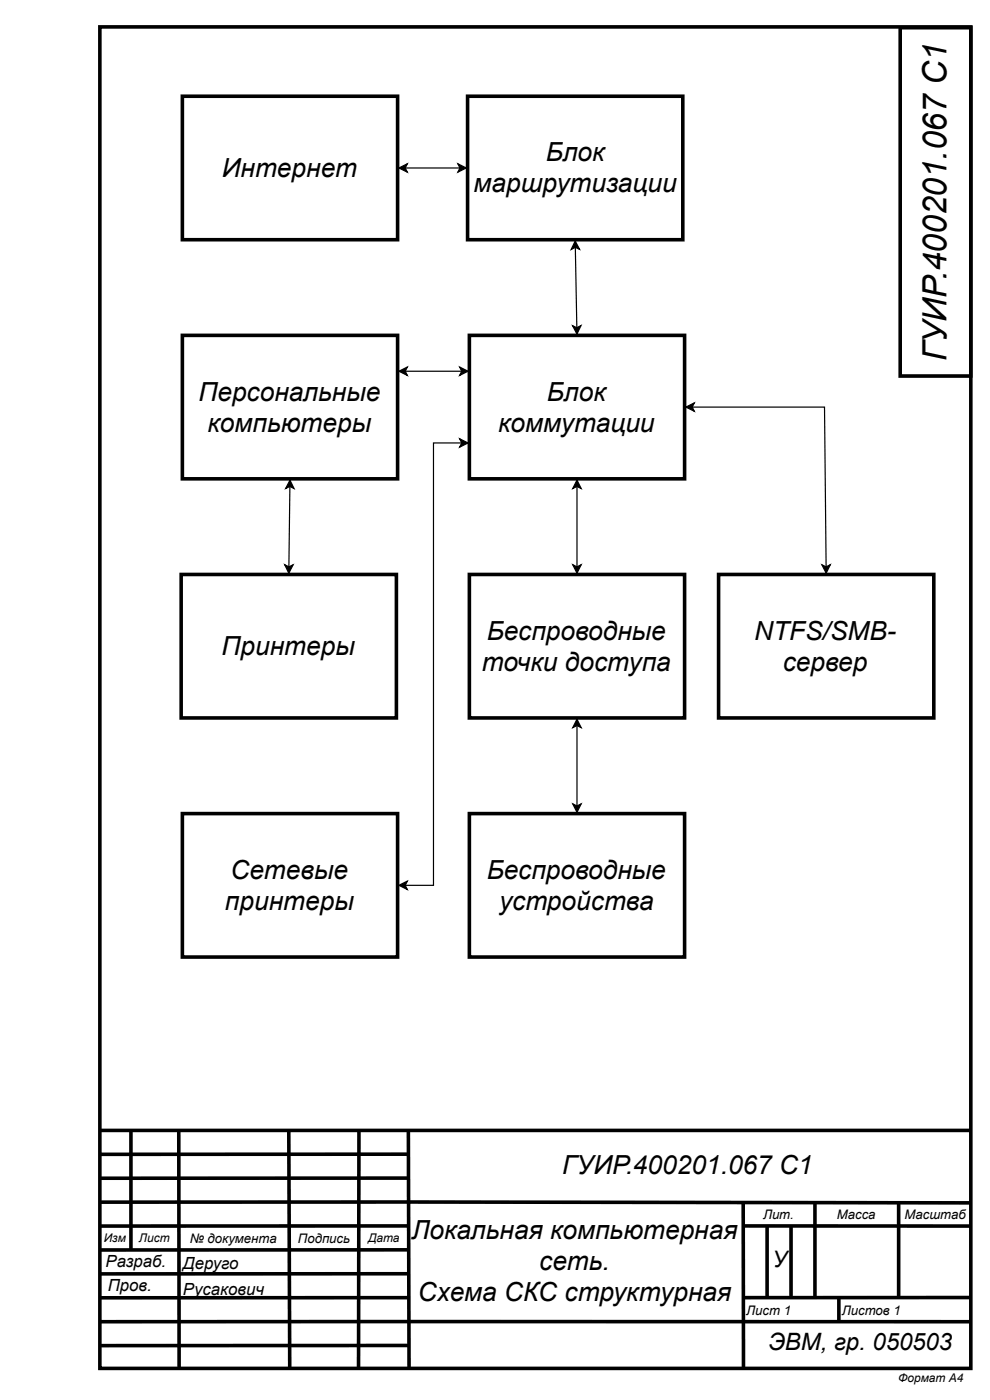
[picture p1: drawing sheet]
<svg xmlns="http://www.w3.org/2000/svg" width="210mm" height="297mm" viewBox="0 0 210 297" stroke-linecap="round" stroke-linejoin="round" font-family="sans-serif">
<g fill="none" stroke="#000" stroke-width=".76" stroke-linecap="butt">
<path d="M21.2 5.7h185v284.9h-185zM191.2 5.9h15v74h-15zM21.3 255.3l184.6 .2M21.3 240.1h184.8M27.8 240.1v25.4M38 240.1v50.5M61.3 240.1l.2 50.3M76.2 240.1l-.1 50.5M86.7 250.2h-65.4M86.7 245.1l-65.4 .1M86.7 240.1l.2 50.5M157.8 255.3l.1 35.1"/>
<path d="M173.1 255.3v20.3M190.8 255.3v20.3M86.7 275.6h-65.4M86.7 270.5l-65.4 .1M86.7 265.5h-65.4M86.7 260.4h-65.4M157.8 260.4h48.3M162.9 260.4v15.2M168 260.4v15.2M178.1 275.6v5.1M206 275.6h-48.2M21.3 280.7h184.8"/>
<path d="M86.7 285.8h-65.4"/>
</g>
<path d="M99.3 20.4h45.7v30.5h-45.7z" fill="#fff"/>
<path d="M99.3 20.4h45.7v30.5h-45.7z" fill="none" stroke="#000" stroke-width=".76" stroke-linecap="butt"/>
<path d="M38.7 20.4h45.7v30.5h-45.7z" fill="#fff"/>
<path d="M38.7 20.4h45.7v30.5h-45.7z" fill="none" stroke="#000" stroke-width=".76" stroke-linecap="butt"/>
<path d="M99.7 71.2h45.7v30.5h-45.7z" fill="#fff"/>
<path d="M99.7 71.2h45.7v30.5h-45.7z" fill="none" stroke="#000" stroke-width=".76" stroke-linecap="butt"/>
<path d="M99.7 122h45.7v30.5h-45.7z" fill="#fff"/>
<path d="M99.7 122h45.7v30.5h-45.7z" fill="none" stroke="#000" stroke-width=".76" stroke-linecap="butt"/>
<path d="M99.7 172.8h45.7v30.5h-45.7z" fill="#fff"/>
<path d="M99.7 172.8h45.7v30.5h-45.7z" fill="none" stroke="#000" stroke-width=".76" stroke-linecap="butt"/>
<path d="M38.7 71.2h45.7v30.5h-45.7z" fill="#fff"/>
<path d="M38.7 71.2h45.7v30.5h-45.7z" fill="none" stroke="#000" stroke-width=".76" stroke-linecap="butt"/>
<path d="M38.7 172.8h45.7v30.5h-45.7z" fill="#fff"/>
<path d="M38.7 172.8h45.7v30.5h-45.7z" fill="none" stroke="#000" stroke-width=".76" stroke-linecap="butt"/>
<path d="M38.5 122h45.7v30.5h-45.7z" fill="#fff"/>
<path d="M38.5 122h45.7v30.5h-45.7z" fill="none" stroke="#000" stroke-width=".76" stroke-linecap="butt"/>
<g fill="none" stroke="#000" stroke-width=".25">
<path d="M84.7 35.7l1.8-.9-.5 .9 .5 .9zM86 35.7h11.7M97.2 34.8l1.8 .9-1.8 .9 .5-.9zM122.1 51.2l1 1.8-.9-.5-.9 .5zM122.2 52.5l.3 17.1M84.7 78.8l1.8-.8-.5 .8 .5 .9zM86 78.8h12.1M97.6 78l1.8 .8-1.8 .9 .5-.9zM121.6 69.2l.9 .4 .9-.4-.9 1.7zM97.6 93.2l1.8 .9-1.8 .9 .5-.9zM98.1 94.1h-6v93.9h-6.1M60.5 119.9l.8 .5 .9-.4-.9 1.7z"/>
<path d="M61.6 103.3l-.3 17.1M61.6 102l.8 1.8-.8-.5-.9 .4zM121.6 120l.9 .4 .9-.4-.9 1.7zM122.5 102l.9 1.8-.9-.5-.9 .5zM122.5 103.3v17.1M122.5 152.8l.9 1.7-.9-.4-.9 .4zM122.5 154.1v17.1M121.6 170.7l.9 .5 .9-.5-.9 1.8zM84.7 188l1.8-.9-.5 .9 .5 .9z"/>
</g>
<g fill="#000">
<path d="M84.7 35.7l1.8-.9-.5 .9 .5 .9zM97.2 34.8l1.8 .9-1.8 .9 .5-.9zM122.1 51.2l1 1.8-.9-.5-.9 .5zM84.7 78.8l1.8-.8-.5 .8 .5 .9zM97.6 78l1.8 .8-1.8 .9 .5-.9zM121.6 69.2l.9 .4 .9-.4-.9 1.7zM97.6 93.2l1.8 .9-1.8 .9 .5-.9zM61.6 102l.8 1.8-.8-.5-.9 .4zM122.5 102l.9 1.8-.9-.5-.9 .5zM60.5 119.9l.8 .5 .9-.4-.9 1.7zM121.6 120l.9 .4 .9-.4-.9 1.7zM122.5 152.8l.9 1.7-.9-.4-.9 .4z"/>
<path d="M121.6 170.7l.9 .5 .9-.5-.9 1.8zM84.7 188l1.8-.9-.5 .9 .5 .9z"/>
</g>
<path d="M152.6 122h45.7v30.5h-45.7z" fill="#fff"/>
<path d="M152.6 122h45.7v30.5h-45.7z" fill="none" stroke="#000" stroke-width=".76" stroke-linecap="butt"/>
<path d="M145.7 86.5l1.7-.9-.4 .9 .4 .9zM147 86.5h28.1l.3 33.9M174.5 120l.9 .4 .9-.5-.9 1.8z" fill="none" stroke="#000" stroke-width=".25"/>
<path d="M145.7 86.5l1.7-.9-.4 .9 .4 .9zM174.5 120l.9 .4 .9-.5-.9 1.8z" fill="#000"/>
<text font-size="7.1" x="201" y="76.7" transform="rotate(-90 201 76.7)">ГУИР.400201.067 С1</text>
<g font-size="5.6">
<text x="115.9" y="34.3">Блок</text>
<text x="47.1" y="37.6">Интернет</text>
<text x="100.5" y="40.9">маршрутизации</text>
<text x="42.1" y="85.1">Персональные</text>
<text x="116.1" y="85.1">Блок</text>
<text x="44.1" y="91.7">компьютеры</text>
<text x="105.8" y="91.7">коммутации</text>
<text x="103.4" y="135.9">Беспроводные</text>
<text x="160.2" y="135.9">NTFS/SMB-</text>
<text x="47" y="139.2">Принтеры</text>
<text x="102.3" y="142.5">точки доступа</text>
<text x="166.2" y="142.5">сервер</text>
<text x="49" y="186.6">Сетевые</text>
<text x="103.4" y="186.6">Беспроводные</text>
<text x="47.8" y="193.2">принтеры</text>
<text x="106" y="193.2">устройства</text>
<text x="119.4" y="249.4">ГУИР.400201.067 С1</text>
<text x="87.4" y="263.1">Локальная компьютерная</text>
<text x="114.5" y="269.7">сеть.</text>
<text x="88.7" y="276.3">Схема СКС структурная</text>
</g>
<text font-size="5.1" x="163.2" y="286.7">ЭВМ, гр. 050503</text>
<text font-size="4.8" x="164" y="269.2">У</text>
<g font-size="3.6">
<text x="22.4" y="269.2">Разраб.</text>
<text x="38.9" y="269.4">Деруго</text>
<text x="22.9" y="274.2">Пров.</text>
<text x="38.9" y="275">Русакович</text>
</g>
<g font-size="2.8">
<text x="162" y="259">Лит.</text>
<text x="177.7" y="259">Масса</text>
<text x="192" y="259">Масштаб</text>
<text x="40.3" y="264.1">№ документа</text>
<text x="63.3" y="264.1">Подпись</text>
<text x="158.5" y="279.3">Лист 1</text>
<text x="178.8" y="279.3">Листов 1</text>
</g>
<g font-size="2.5">
<text x="22" y="263.8">Изм</text>
<text x="29.5" y="263.8">Лист</text>
<text x="78.2" y="263.8">Дата</text>
<text x="190.7" y="293.5">Формат А4</text>
</g>
</svg>
